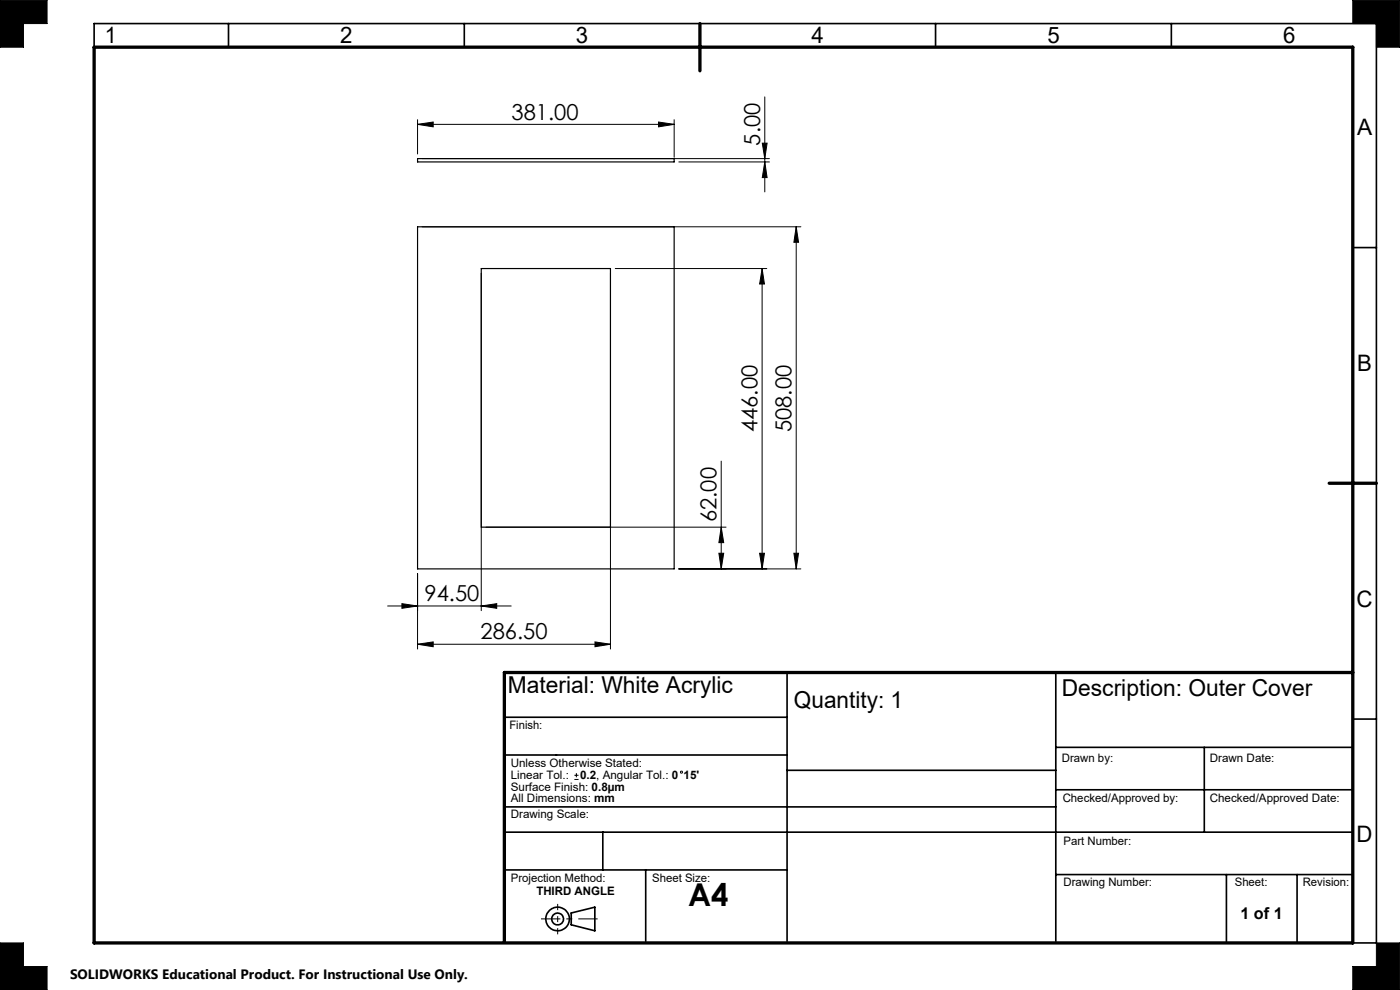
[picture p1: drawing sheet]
<svg xmlns="http://www.w3.org/2000/svg" width="297mm" height="210mm" viewBox="0 0 297 210" stroke-linecap="round" stroke-linejoin="round" font-family="sans-serif">
<path d="M88.6 33.6h54.4v.8h-54.4zM88.6 48.1h54.4v72.6h-54.4zM102.1 57h27.4v54.8h-27.4z" fill="none" stroke="#000" stroke-width=".25"/>
<g fill="none" stroke="#000" stroke-width=".35">
<path d="M20 10v-5h272v195h-5M48.5 5v5M98.5 5v5M198.5 5v5M248.5 5v5M287 52.5h5M107 152.1h60M167 142.7v57M224 142.7v57M224 158.5h63M255.5 158.5v18M287 152.5h5"/>
<path d="M107 171.2h117M107 176.5h180M107 160.2h60M127.9 176.5v8M167 163.4h57M224 167.5h63M107 184.5h60M121.2 193.7l5-1.3v5l-5-1.2zM137 184.5v15.2M224 185.5h63M260.2 185.5v14.5M275.2 185.5v14.5"/>
<circle cx="118.3" cy="194.9" r="1.25"/>
<circle cx="118.3" cy="194.9" r="2.5"/>
</g>
<path d="M114.8 194.9h12" fill="none" stroke="#000" stroke-width=".21" stroke-dasharray="15.2 1.3 1.3 1.3" stroke-dashoffset="11.1" stroke-linecap="butt"/>
<path d="M118.3 191.7v6.5" fill="none" stroke="#000" stroke-width=".21" stroke-dasharray="15.2 1.3 1.3 1.3" stroke-dashoffset="13.9" stroke-linecap="butt"/>
<g fill="none" stroke="#000" stroke-width=".21">
<path d="M0 0h10v5h-5v5h-5zM287 0h10v10h-5v-5h-5zM88.6 26.4l3.3-.5v1zM88.6 25.4v7.3M88.6 26.4h54.4M89.6 33.6h73.6M139.7 25.9l3.3 .5-3.3 .5zM143 25.4v8M144 34.4h19.2M161.7 30.4h1l-.5 3.2zM162.2 34.4l.5 3.3h-1zM162.2 20.6v20.1"/>
<path d="M89.6 48.1h80.3M102.1 58v71.5M129.5 58v79.7M130.5 57h32.2M161.7 57l.5 3.2h-1.1zM161.7 57v63.7M168.9 48.1l.5 3.3h-1zM168.9 48.1v72.6M153 97.8v22.9M103.1 111.8h50.9M152.5 117.4h1l-.5 3.3zM153 111.8l.5 3.3h-1z"/>
<path d="M161.1 117.4h1.1l-.5 3.3zM168.4 117.4h1l-.5 3.3zM82.2 128.5h26.2M85.3 128l3.3 .5-3.3 .5zM88.6 136.7l3.3-.5v1zM88.6 121.7v16M88.6 136.7h40.9M102.1 128.5l3.3-.5v1zM126.2 136.2l3.3 .5-3.3 .5zM144 120.7h25.9M121.8 165.3h.9M121.8 164.5h.9"/>
<path d="M122.3 164v.9M0 200h5v5h5v5h-10zM287 205h5v-5h5v10h-10z"/>
<circle cx="144.6" cy="163.8" r=".22"/>
</g>
<path d="M20 10h267v190h-267zM148.5 5v10M282 102.5h10M287 142.7h-180v57" fill="none" stroke="#000" stroke-width=".7"/>
<path d="M0 0v10h5v-5h5v-5zM0 200v10h10v-5h-5v-5zM292 200v5h-5v5h10v-10zM287 0v5h5v5h5v-10z" fill-rule="evenodd" fill="#000"/>
<g fill="#000">
<path d="M88.6 26.4l3.3-.5v1zM139.7 25.9l3.3 .5-3.3 .5z"/>
<path d="M85.3 128l3.3 .5-3.3 .5zM102.1 128.5l3.3-.5v1zM88.6 136.7l3.3-.5v1zM126.2 136.2l3.3 .5-3.3 .5z"/>
<path d="M152.5 117.4h1l-.5 3.3zM153 111.8l.5 3.3h-1zM168.4 117.4h1l-.5 3.3zM168.9 48.1l.5 3.3h-1zM161.1 117.4h1.1l-.5 3.3zM161.7 57l.5 3.2h-1.1zM162.2 34.4l.5 3.3h-1zM161.7 30.4h1l-.5 3.2z"/>
</g>
<text font-size="6.7" x="146" y="192.1">A4</text>
<g font-size="4.9">
<text x="107.7" y="147">Material: White Acrylic</text>
<text x="225.3" y="147.6">Description: Outer Cover</text>
<text x="168.4" y="150.1">Quantity: 1</text>
</g>
<g font-size="4.8">
<text x="22.3" y="9.2">1</text>
<text x="72.2" y="9.2">2</text>
<text x="122.2" y="9.2">3</text>
<text x="172.2" y="9.2">4</text>
<text x="222.2" y="9.2">5</text>
<text x="272.2" y="9.2">6</text>
<text x="287.9" y="28.7">A</text>
<text x="287.9" y="78.7">B</text>
<text x="287.8" y="128.7">C</text>
<text x="287.8" y="178.7">D</text>
</g>
<g font-size="4.7">
<text x="108.5" y="25.4">381.00</text>
<text x="161.2" y="30.9" transform="rotate(-90 161.2 30.9)">5.00</text>
<text x="160.7" y="91.7" transform="rotate(-90 160.7 91.7)">446.00</text>
<text x="167.9" y="91.7" transform="rotate(-90 167.9 91.7)">508.00</text>
<text x="152" y="110.7" transform="rotate(-90 152 110.7)">62.00</text>
<text x="90.1" y="127.5">94.50</text>
<text x="102" y="135.6">286.50</text>
</g>
<text font-size="3.4" x="263.2" y="194.9">1 of 1</text>
<text font-size="2.9" x="14.9" y="207.6">SOLIDWORKS Educational Product. For Instructional Use Only.</text>
<g font-size="2.5">
<text x="108.1" y="154.7">Finish:</text>
<text x="225.3" y="161.5">Drawn by:</text>
<text x="256.6" y="161.5">Drawn Date:</text>
<text x="108.4" y="162.8">Unless Otherwise Stated:</text>
<text x="108.4" y="165.3">Linear Tol.:</text>
<text x="108.4" y="167.7">Surface Finish: 0.8µm</text>
<text x="123.1" y="165.3">0.2, Angular Tol.: 0</text>
<text x="145" y="165.3">15'</text>
<text x="108.4" y="170.2">All Dimensions: mm</text>
<text x="108.4" y="173.6">Drawing Scale:</text>
<text x="225.4" y="170.2">Checked/Approved by:</text>
<text x="256.6" y="170.2">Checked/Approved Date:</text>
<text x="225.6" y="179.2">Part Number:</text>
<text x="108.4" y="187.1">Projection Method:</text>
<text x="113.8" y="189.9">THIRD ANGLE</text>
<text x="138.3" y="187">Sheet Size:</text>
<text x="225.6" y="187.9">Drawing Number:</text>
<text x="261.9" y="187.9">Sheet:</text>
<text x="276.4" y="187.9">Revision:</text>
</g>
</svg>
